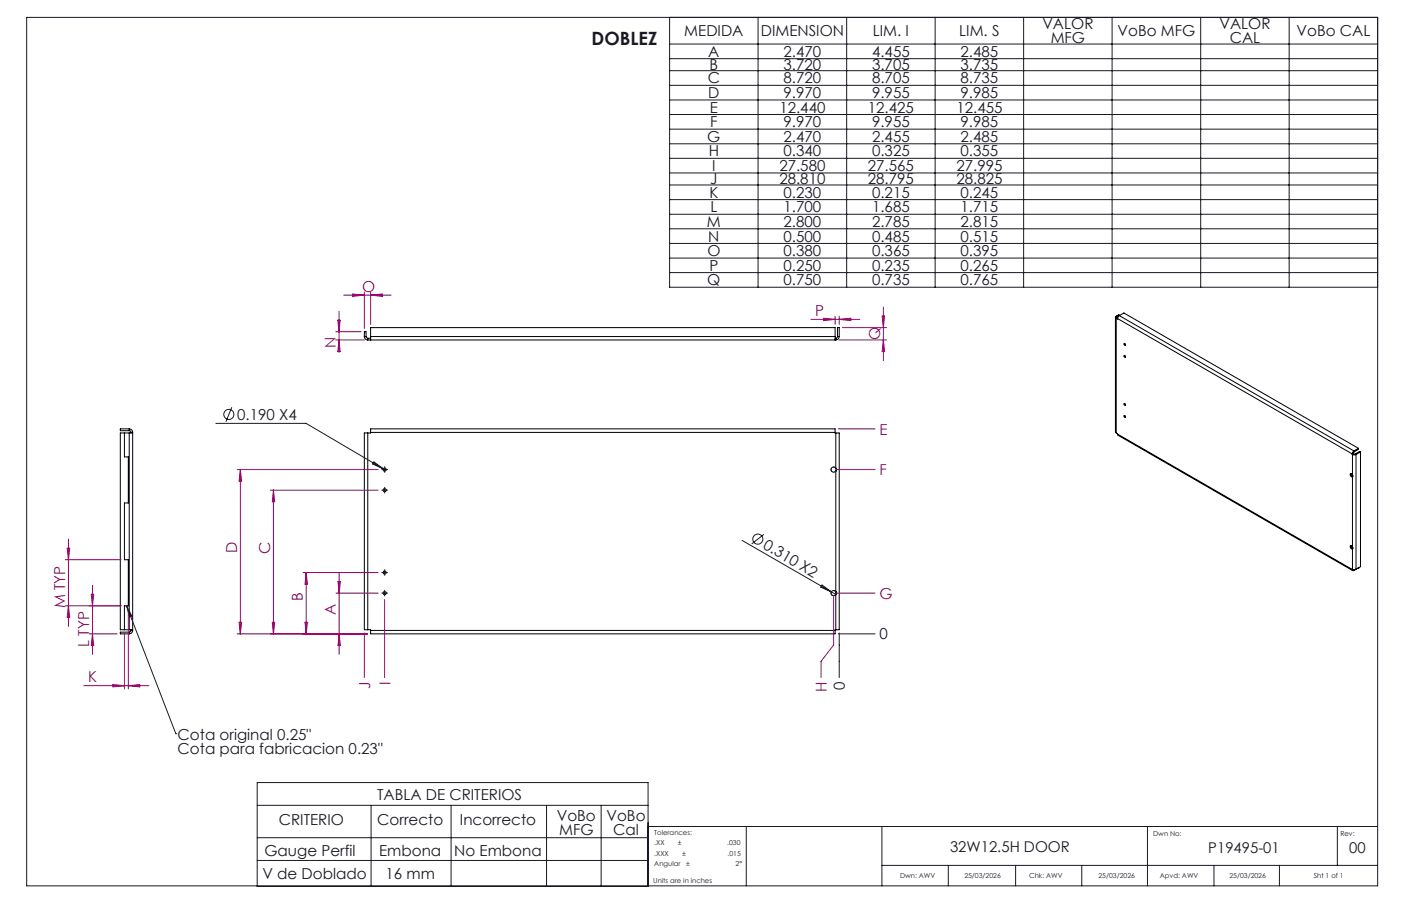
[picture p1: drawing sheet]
<svg xmlns="http://www.w3.org/2000/svg" width="432mm" height="279mm" viewBox="0 0 432 279" stroke-linecap="round" stroke-linejoin="round" font-family="sans-serif">
<g fill="none" stroke="#000" stroke-width=".31">
<path d="M343.8 97.8v35.4l.2 .3M344 97.5a.31 .31 0 0 0-.2 .3 .31 .31 0 0 0 .2 .3M344 98.1l.5 .1M344 98.1v35.4M344 97.5l.3 .1M344.3 97.6v.4M344.3 98l-.3 .1M344.3 98l.2 .1M344.5 98.2l72.3 41.8M345 97.3l-.5 .9M345 97.3l72.3 41.8M345 97.3l1.4-.8 72.3 41.8"/>
<path d="M345 97.2l-.7 .4M345 97.2v.1M345 97.2l-.2-.1-.8 .4M112.3 103.8a1.09 1.09 0 0 0 1 1M112.3 103.8v-1.5h.5v1.5M112.3 103.8h.5M112.8 103.8l.5 .5M113.3 104.3v.5M113.3 104.8h144.3M113.3 104.3h.9M114.2 103.8v1M114.2 103.8v-2.8h143.2v2.8"/>
<path d="M114.2 103.8h143.2M257.4 103.8v1M257.4 104.3h.2M257.6 104.3v.5M258.1 103.8l-.5 .5M258.1 103.8v-2.8h.6v2.8M258.1 103.8h.6M258.7 103.8a1.09 1.09 0 0 1-1.1 1M346.5 105.9l.3 .2v.4l-.4-.3zM346.5 109.6l.3 .2v.4l-.4-.3zM346.7 105.9l.2 .4M346.7 109.6l.2 .4"/>
<path d="M38.3 133.5v7.4h1.2v14.2h-1.2v17.5h1.2v14.2h-1.2v7.4M39.8 133.5h1.1M39.8 132.8l.4 .2 .2 .3M39.8 132.3a1.03 1.03 0 0 1 1.1 1M39.8 133.5h-2.7v60.7h2.7M39.8 132.3h-2.7v.5h2.7M39.8 132.3v.5M39.8 133.5v60.7M40.4 133.3h.5M40.4 133.3v.2M40.9 133.3v61.1M113.3 133.5h-1v60.7h1"/>
<path d="M113.3 133.5v60.7M114.2 133.3v-1h143.2v1M114.2 133.3v.2h-.9M114.2 133.3h143.2M257.4 133.3l.2 .2M257.6 133.5h1.1v60.7h-1.1M257.6 133.5v10.9M344 133.5l.5 .4M344.5 133.9l.1 .3 72.3 41.8M344.5 133.9l72.3 41.7M346.5 124.4l.3 .2v.4l-.4-.3zM346.5 128.1l.3 .2v.4l-.4-.3z"/>
<path d="M346.7 124.5l.2 .3M346.7 128.2l.2 .4M416.8 140v.1M417 139.8l-.2 .2M417 139.9l-.2 .2M417 139.9l.1 .1M417 139.8v.1M417.3 139.1l-.5 .9M417.3 139.4l-.3 .4M417.3 139.1v.3M418.7 138.3l-1.4 .8M418.7 138.3v.3l-1.4 .8"/>
<path d="M419.3 139.4l-1.4 .8M419.3 139.4v35.4l-1.4 .7M419.3 139.4l-.2-.2-1.4 .8M257.6 144.4a.81 .81 0 0 0-1.2-.2 .81 .81 0 0 0 0 1.2 .81 .81 0 0 0 1.2-.1M257.6 145.3v37.2M257.6 144.4l.1 .1M257.6 144.5v.7M257.6 145.2h.1M257.6 144.5h.1M257.7 144.5l.1 .2-.1 .5M257.7 145.2l-.1 .1M416.4 146l.1 .5 .4 .4"/>
<path d="M416.8 140.1v.1M416.8 140.2h1.1M416.8 146.5l.2 .3-.2 .2M416.8 146.5a.36 .36 0 0 0-.2-.4 .36 .36 0 0 0-.5 .2l.4 .7h.3M416.8 140.2v6.3M416.8 147v21.7M417.1 140h.6M417.1 140l-.3 .2M417.7 140l.2 .2M417.9 140.2v35.3M416.4 168.3l.1 .4 .4 .4M416.8 175.6l.1 .4 .4-.1"/>
<path d="M416.8 175.5h1.1M416.8 168.7l.2 .3-.2 .2v6.3M416.8 168.7a.4 .4 0 0 0-.3-.4 .4 .4 0 0 0-.4 .2 .4 .4 0 0 0 .2 .5l.5 .3M416.8 175.5v.1M417.3 175.7v.2M418.7 175.1h.1M418.7 175.1l-1.4 .8M39.8 194.2h1.1M39.8 194.9h-2.7v.6h2.7M39.8 194.9v.6M40.4 194.4l-.6 .5M40.4 194.4h.5"/>
<path d="M40.4 194.2v.2M40.9 194.4a1.02 1.02 0 0 1-1.1 1.1M113.3 194.2h.9v.2M114.2 194.4v1.1h143.2v-1.1M114.2 194.4h143.2M257.6 182.5a.81 .81 0 0 0-1.2-.2 .81 .81 0 0 0 0 1.2 .81 .81 0 0 0 1.2-.1M257.6 183.4v10.8M257.6 194.2l-.2 .2M257.6 182.5l.1 .1M257.6 182.6v.7M257.6 182.6h.1M257.6 183.3h.1"/>
<path d="M257.7 182.6l.1 .2-.1 .5M257.7 183.3l-.1 .1"/>
<circle cx="118.5" cy="144.8" r=".49"/>
<circle cx="118.5" cy="151.2" r=".49"/>
<circle cx="118.5" cy="176.6" r=".49"/>
<circle cx="118.5" cy="182.9" r=".49"/>
</g>
<g fill="none" stroke="#191924" stroke-width=".31">
<path d="M8.2 5.4h416.4v267.8h-416.4zM206.4 5.4v83.2h218.2M206.4 13.6h218.2M206.4 18.1h218.2M233.6 5.4v83.2M260.9 5.4v83.2M288.2 5.4v83.2M315.5 5.4v83.2M342.8 5.4v83.2M370.1 5.4v83.2M397.3 5.4v83.2M206.4 21.8h218.2"/>
<path d="M206.4 26.3h218.2M206.4 30.8h218.2M206.4 35.3h218.2M206.4 39.8h218.2M206.4 44.3h218.2M206.4 48.8h218.2M206.4 53.3h218.2M206.4 57h218.2M206.4 61.6h218.2M206.4 66.1h218.2M206.4 70.6h218.2M206.4 75.1h218.2"/>
<path d="M206.4 79.6h218.2M206.4 84.1h218.2M66.5 130.6h27.8l23.8 14M71.4 125.6l-1.8 4.4M115.3 142.5l2.8 2.1-3.2-1.5zM118 144.8h1M118 151.2h1M118.1 144.6l.9 .5M118.5 144.3v1M118.5 150.7v1M118 176.6h1M118.5 176.1v1"/>
<path d="M228.7 166.7l27.5 15.8M235.4 164.8l-3.7 2.9M39 186.8l1.6 3.2-.7 .3zM39 186.8l15.2 39.5M118 182.9h1M118.5 182.4v1M253.4 180.4l2.8 2.1-3.2-1.4zM256.2 182.5l1.4 .8M258.4 195.5h11.3M258.7 195.2v13.8M54.2 226.3h.1M79.3 241.3h120.4v32.1h-120.4z"/>
<path d="M79.3 248.4h120.4M79.3 258.3h120.4M114.4 248.4v24.8M139 248.4v24.8M168.5 248.4v24.8M185.3 248.4v24.8M230 254.9v18.3M271.8 254.9v18.3M353.7 254.9v18.3M412.2 254.9v12M424.6 254.9h-224.8v18.3M79.3 265.4h120.4"/>
<path d="M271.8 266.9h152.8M292.3 266.9v6.3M313 266.9v6.3M333.4 266.9v6.3M374.2 266.9v6.3M394.3 266.9v6.3"/>
<circle cx="70.6" cy="127.8" r="1.55"/>
<circle cx="233.6" cy="166.3" r="1.55"/>
</g>
<path d="M257.7 144.6a.79 .79 0 0 0-1.3-.4 .79 .79 0 0 0 .3 1.3 .79 .79 0 0 0 1-.8v-.1M257.7 182.7a.79 .79 0 0 0-1.3-.4 .79 .79 0 0 0 .3 1.3 .79 .79 0 0 0 1-.8v-.1" fill="none" stroke="#191924" stroke-width=".31" stroke-dasharray="1.3 .6" stroke-dashoffset=".1" stroke-linecap="butt"/>
<g fill="none" stroke="#191924" stroke-width=".31" stroke-dasharray="15.2 1.3 1.3 1.3" stroke-linecap="butt">
<path d="M118.1 144.8h-.5M118.1 151.2h-.5M118.6 144.3v-.5M118.6 145.3v.5M118.6 150.7v-.5M118.6 151.7v.4M119.1 144.8h.4M119.1 151.2h.4M118.1 176.6h-.5M118.6 176.1v-.5M118.6 177.1v.4M119.1 176.6h.4"/>
<path d="M118.1 182.9h-.5M118.6 182.4v-.5M118.6 183.4v.5M119.1 182.9h.4"/>
</g>
<g fill="none" stroke="#a0006e" stroke-width=".31">
<path d="M104.1 98.7h.7l-.3 3.6zM104.5 96v12.7M105.9 91h14.7M108.7 90.7l3.6 .3-3.6 .4zM112.3 90v11.3M114.2 90v10M114.2 91l3.6-.3v.7zM249.9 98.5h15.1M253.8 98.1l3.6 .4-3.6 .4zM257.4 97.5v2.5M258.7 97.5v2.5M258.7 98.5l3.5-.4v.8z"/>
<path d="M271.9 97.5h.7l-.3 3.5zM272.3 94.7v16.5M103.5 102.3h7.8M103.5 104.8h8.9M104.5 104.8l.3 3.6h-.7zM258.6 104.8h14.7M259.6 101h13.7M272.3 104.8l.3 3.6h-.7zM258.4 132.3h11.3M73.1 144.8h43.5M74.1 144.8v50.7M74.1 144.8l.4 3.6h-.8z"/>
<path d="M83.3 151.2h33.3M84.3 151.2v44.3M84.3 151.2l.4 3.5h-.8zM257.9 144.8h11.8M20.1 172.6h17.3M20.7 169.1h.8l-.4 3.5zM21.1 166.3v26.9M93.4 176.6h23.2M94.4 176.6v18.9M94.4 176.6l.4 3.5h-.8zM104.2 179.4h.7l-.4 3.5zM104.5 176.6v25.2"/>
<path d="M20.1 186.8h17.3M21.1 186.8l.4 3.6h-.8zM27.5 195.5h8.6M28.1 183.3h.8l-.4 3.5zM28.5 195.5l.4 3.5h-.8zM28.5 180.5v21.3M38.3 195.2v17.3M39.5 187.8v24.7M73.1 195.5h40.1M73.7 191.9h.8l-.4 3.6zM83.9 191.9h.8l-.4 3.6zM94 191.9h.8l-.4 3.6z"/>
<path d="M103.5 182.9h13.1M104.5 195.5l.4 3.5h-.7zM112.3 195.2v13.8M118.5 184.9v24.1M256.9 183.9v15l-3.9 5v5.1M257.9 182.9h11.8M25.8 211.5h20.1M34.8 211.1l3.5 .4-3.5 .3zM39.5 211.5l3.6-.4v.7z"/>
</g>
<path d="M39 186.8l1.6 3.2-.7 .3z" fill="#191924"/>
<text font-size="5.6" fill="#191924" x="182.3" y="13.8">DOBLEZ</text>
<g font-size="4.7" fill="#191924">
<text x="210.9" y="11.1">MEDIDA</text>
<text x="234.5" y="11.1">DIMENSION</text>
<text x="269" y="11.1">LIM. I</text>
<text x="295.7" y="11.1">LIM. S</text>
<text x="321.3" y="8.9">VALOR</text>
<text x="344.4" y="11.1">VoBo MFG</text>
<text x="375.8" y="8.9">VALOR</text>
<text x="399.6" y="11.1">VoBo CAL</text>
<text x="218.3" y="17.5">A</text>
<text x="241.5" y="17.5">2.470</text>
<text x="268.8" y="17.5">4.455</text>
<text x="296.1" y="17.5">2.485</text>
<text x="323.8" y="13.4">MFG</text>
<text x="379" y="13.4">CAL</text>
<text x="218.7" y="21.6">B</text>
<text x="241.5" y="21.6">3.720</text>
<text x="268.8" y="21.6">3.705</text>
<text x="296.1" y="21.6">3.735</text>
<text x="218.1" y="25.7">C</text>
<text x="241.5" y="25.7">8.720</text>
<text x="268.8" y="25.7">8.705</text>
<text x="296.1" y="25.7">8.735</text>
<text x="218.3" y="30.2">D</text>
<text x="218.8" y="34.7">E</text>
<text x="240.2" y="34.7">12.440</text>
<text x="241.5" y="30.2">9.970</text>
<text x="267.5" y="34.7">12.425</text>
<text x="268.8" y="30.2">9.955</text>
<text x="294.8" y="34.7">12.455</text>
<text x="296.1" y="30.2">9.985</text>
<text x="218.9" y="39.2">F</text>
<text x="241.5" y="39.2">9.970</text>
<text x="268.8" y="39.2">9.955</text>
<text x="296.1" y="39.2">9.985</text>
<text x="218" y="43.7">G</text>
<text x="241.5" y="43.7">2.470</text>
<text x="268.8" y="43.7">2.455</text>
<text x="296.1" y="43.7">2.485</text>
<text x="218.4" y="48.2">H</text>
<text x="219.5" y="52.7">I</text>
<text x="240.2" y="52.7">27.580</text>
<text x="241.5" y="48.2">0.340</text>
<text x="267.5" y="52.7">27.565</text>
<text x="268.8" y="48.2">0.325</text>
<text x="294.8" y="52.7">27.995</text>
<text x="296.1" y="48.2">0.355</text>
<text x="218.9" y="56.9">J</text>
<text x="240.2" y="56.9">28.810</text>
<text x="267.5" y="56.9">28.795</text>
<text x="294.8" y="56.9">28.825</text>
<text x="218.7" y="61">K</text>
<text x="219" y="65.5">L</text>
<text x="241.5" y="61">0.230</text>
<text x="241.5" y="65.5">1.700</text>
<text x="268.8" y="61">0.215</text>
<text x="268.8" y="65.5">1.685</text>
<text x="296.1" y="61">0.245</text>
<text x="296.1" y="65.5">1.715</text>
<text x="217.9" y="70">M</text>
<text x="241.5" y="70">2.800</text>
<text x="268.8" y="70">2.785</text>
<text x="296.1" y="70">2.815</text>
<text x="218.3" y="74.5">N</text>
<text x="241.5" y="74.5">0.500</text>
<text x="268.8" y="74.5">0.485</text>
<text x="296.1" y="74.5">0.515</text>
<text x="218" y="79">O</text>
<text x="218.7" y="83.5">P</text>
<text x="241.5" y="79">0.380</text>
<text x="241.5" y="83.5">0.250</text>
<text x="268.8" y="79">0.365</text>
<text x="268.8" y="83.5">0.235</text>
<text x="296.1" y="79">0.395</text>
<text x="296.1" y="83.5">0.265</text>
<text x="218" y="88">Q</text>
<text x="241.5" y="88">0.750</text>
<text x="268.8" y="88">0.735</text>
<text x="296.1" y="88">0.765</text>
<text x="73.1" y="129.5">0.190 X4</text>
<text x="234.9" y="169" transform="rotate(30 234.9 169)">0.310 X2</text>
<text x="271" y="197.2">0</text>
<text x="260.4" y="212.8" transform="rotate(-90 260.4 212.8)">0</text>
<text x="54.8" y="228.1">Cota original 0.25&quot;</text>
<text x="54.8" y="232.6">Cota para fabricacion 0.23&quot;</text>
<text x="116.2" y="246.6">TABLA DE CRITERIOS</text>
<text x="85.9" y="254.5">CRITERIO</text>
<text x="116.3" y="254.5">Correcto</text>
<text x="141.8" y="254.5">Incorrecto</text>
<text x="171.6" y="253.1">VoBo</text>
<text x="172.3" y="257.6">MFG</text>
<text x="186.9" y="253.1">VoBo</text>
<text x="189" y="257.6">Cal</text>
<text x="81.5" y="263.9">Gauge Perfil</text>
<text x="116.9" y="263.9">Embona</text>
<text x="140" y="263.9">No Embona</text>
<text x="80.9" y="271.2">V de Doblado</text>
<text x="118.8" y="271.2">16 mm</text>
</g>
<g font-size="4.7" fill="#a0006e">
<text x="111.6" y="90">O</text>
<text x="251.2" y="97.5">P</text>
<text x="103.5" y="107.4" transform="rotate(-90 103.5 107.4)">N</text>
<text x="271.3" y="104.7" transform="rotate(-90 271.3 104.7)">Q</text>
<text x="271" y="134">E</text>
<text x="271" y="146.6">F</text>
<text x="73.1" y="170.6" transform="rotate(-90 73.1 170.6)">D</text>
<text x="83.3" y="170.8" transform="rotate(-90 83.3 170.8)">C</text>
<text x="93.4" y="185.3" transform="rotate(-90 93.4 185.3)">B</text>
<text x="271" y="184.7">G</text>
<text x="20.1" y="187.6" transform="rotate(-90 20.1 187.6)">M TYP</text>
<text x="103.5" y="189.7" transform="rotate(-90 103.5 189.7)">A</text>
<text x="27.5" y="199.5" transform="rotate(-90 27.5 199.5)">L TYP</text>
<text x="27.1" y="210.4">K</text>
<text x="114.1" y="212.5" transform="rotate(-90 114.1 212.5)">J</text>
<text x="120.3" y="211.3" transform="rotate(-90 120.3 211.3)">I</text>
<text x="254.8" y="213.4" transform="rotate(-90 254.8 213.4)">H</text>
</g>
<g font-size="4.6" fill="#191924">
<text x="292.8" y="262.7">32W12.5H DOOR</text>
<text x="372.4" y="263">P19495-01</text>
<text x="415.9" y="263">00</text>
</g>
<g font-size="2.1" fill="#191924">
<text x="201.7" y="257.6">Tolerances:</text>
<text x="355.4" y="257.8">Dwn No:</text>
<text x="413.1" y="257.8">Rev:</text>
<text x="201.7" y="260.7">.XX</text>
<text x="201.7" y="263.9">.XXX</text>
<text x="208.9" y="260.7">±</text>
<text x="210.2" y="263.9">±</text>
<text x="224.1" y="260.7">.030</text>
<text x="224.3" y="263.9">.015</text>
<text x="201.7" y="267">Angular</text>
<text x="211.5" y="267">±</text>
<text x="226.7" y="267">2°</text>
<text x="201.3" y="272.3">Units are in inches</text>
<text x="277.4" y="270.7">Dwn: AWV</text>
<text x="297.2" y="270.7">25/03/2026</text>
<text x="317.2" y="270.7">Chk: AWV</text>
<text x="338.6" y="270.7">25/03/2026</text>
<text x="357.5" y="270.7">Apvd: AWV</text>
<text x="378.9" y="270.7">25/03/2026</text>
<text x="404.9" y="270.7">Sht 1 of 1</text>
</g>
</svg>
